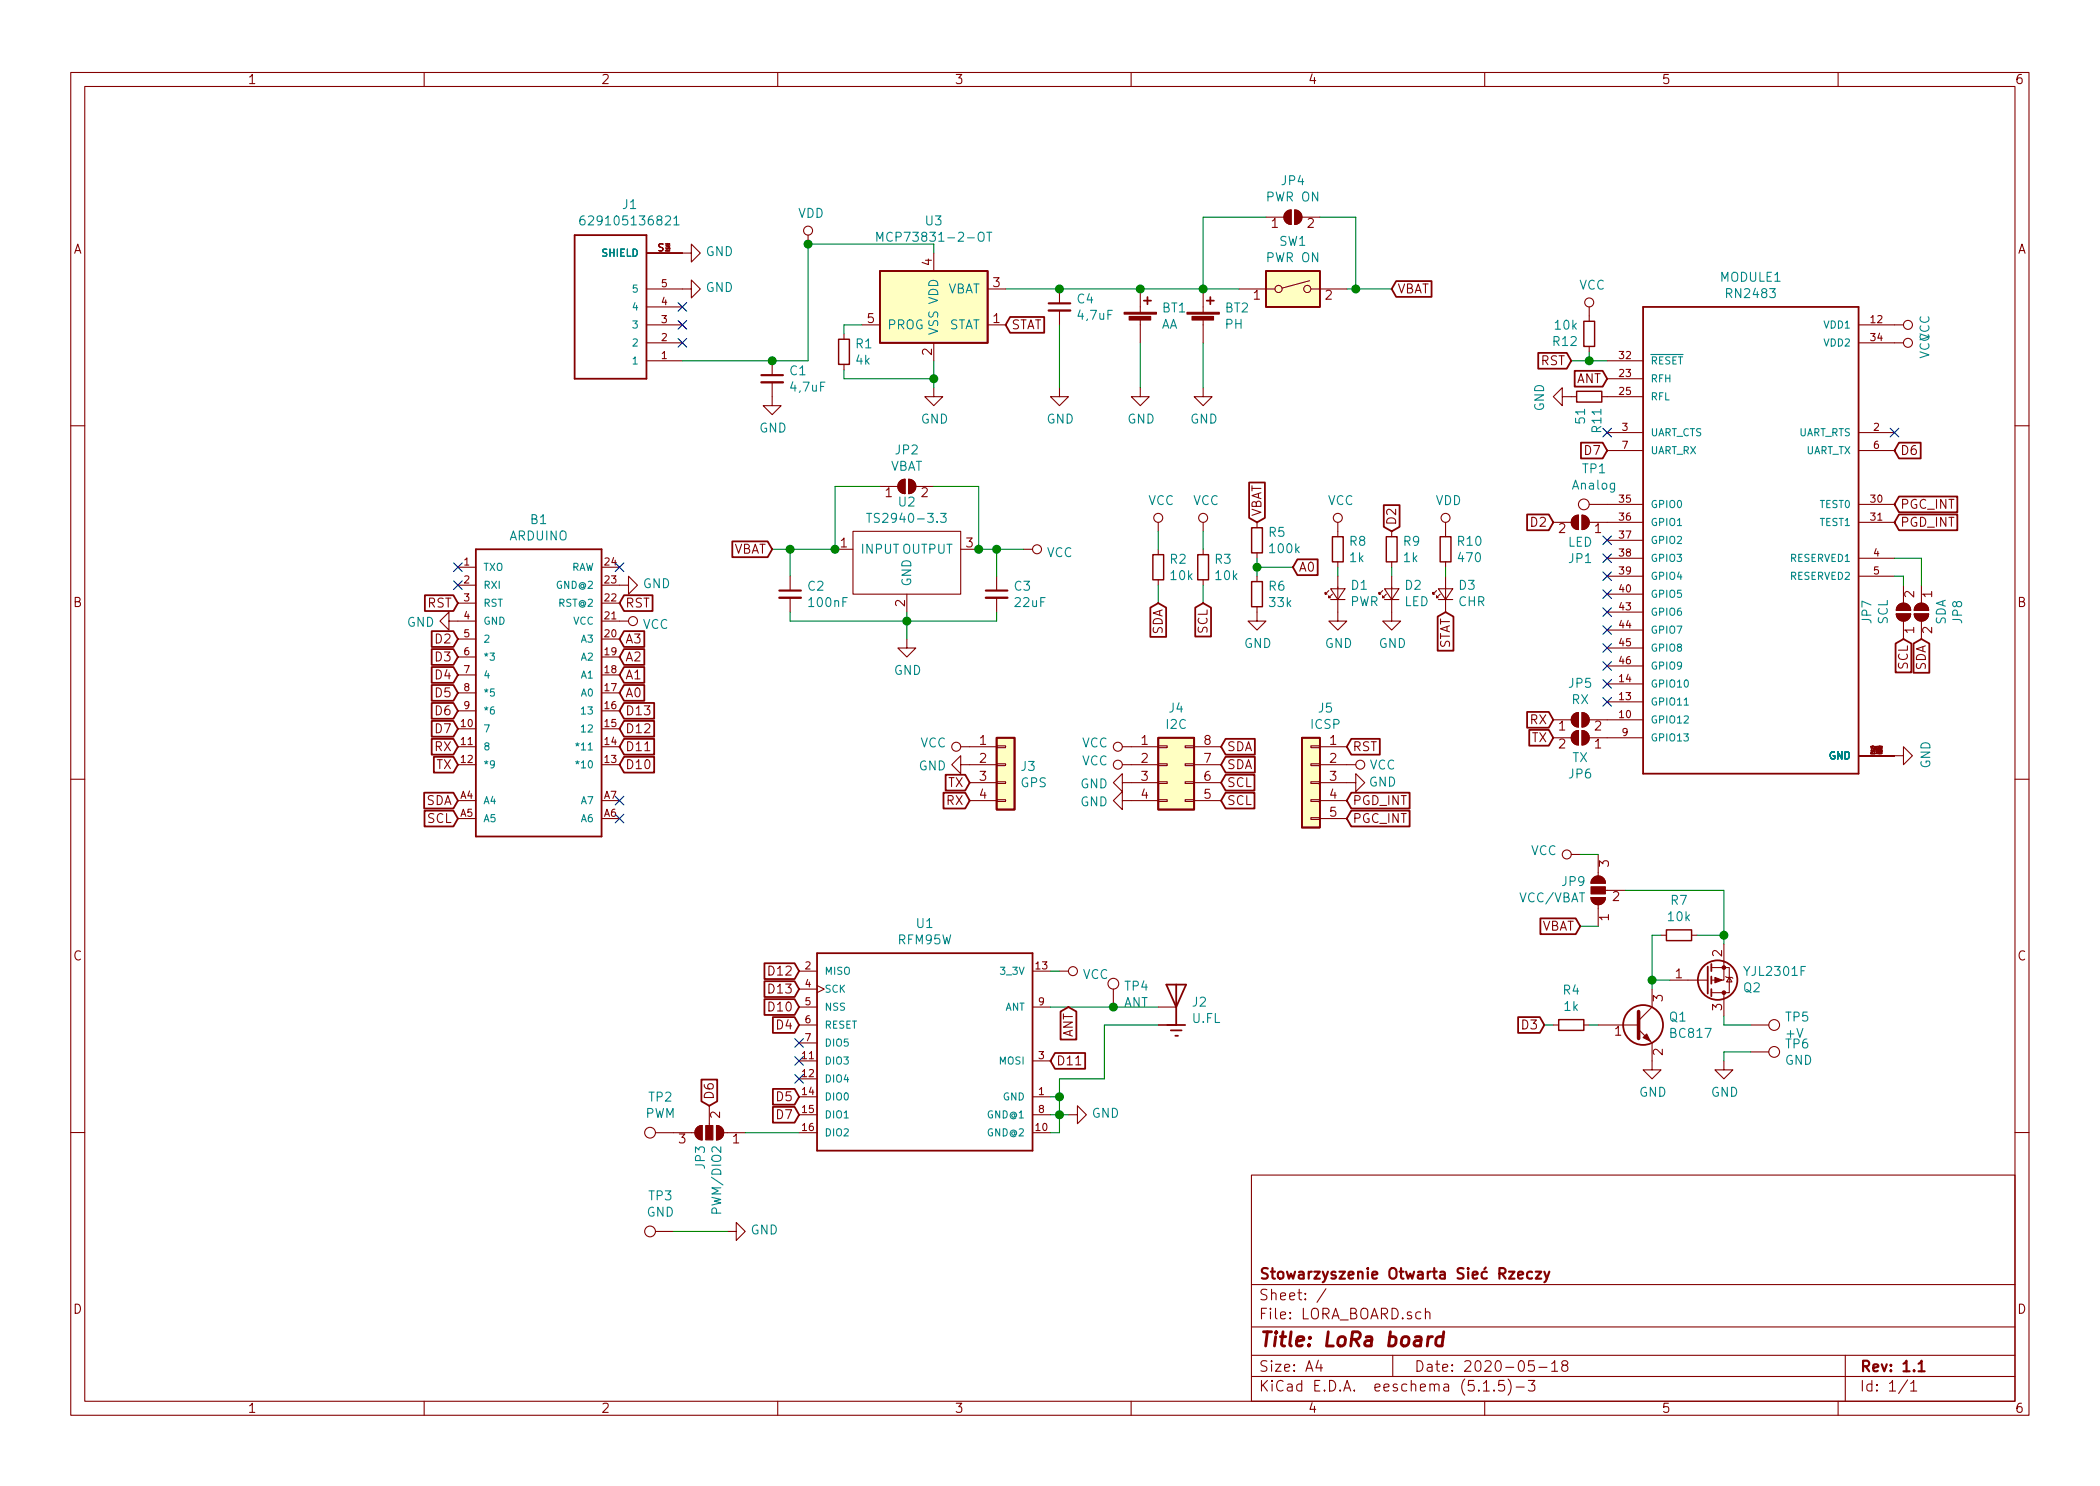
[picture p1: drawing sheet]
EESchema Schematic File Version 4
EELAYER 30 0
EELAYER END
$Descr A4 11693 8268
encoding utf-8
Sheet 1 1
Title "LoRa board"
Date "2020-05-18"
Rev "1.1"
Comp "Stowarzyszenie Otwarta Sieć Rzeczy"
Comment1 ""
Comment2 ""
Comment3 ""
Comment4 ""
$EndDescr
NoConn ~ 2550 3150
NoConn ~ 2550 3250
Text GLabel 2550 3350 0    50   Input ~ 0
RST
Text GLabel 2550 3550 0    50   Input ~ 0
D2
Text GLabel 2550 3650 0    50   Input ~ 0
D3
Text GLabel 2550 3750 0    50   Input ~ 0
D4
Text GLabel 2550 3850 0    50   Input ~ 0
D5
Text GLabel 2550 3950 0    50   Input ~ 0
D6
Text GLabel 2550 4050 0    50   Input ~ 0
D7
Text GLabel 2550 4150 0    50   Input ~ 0
RX
Text GLabel 2550 4250 0    50   Input ~ 0
TX
Text GLabel 2550 4450 0    50   Input ~ 0
SDA
Text GLabel 2550 4550 0    50   Input ~ 0
SCL
$Comp
L ARDUINO_PRO_MINI:ARDUINO_PRO_MINI B1
U 1 1
P 2950 3850
F 0 "B1" H 3000 4817 50  0000 C CNN
F 1 "ARDUINO" H 3000 4726 50  0000 C CNN
F 2 "ARDUINO_PRO_MINI:ARDUINO_PRO_MINI" H 2950 3850 50  0001 L BNN
F 3 "" H 2950 3850 50  0001 C CNN
	1    2950 3850
	1    0    0    -1  
$EndComp
NoConn ~ 3450 3150
Text GLabel 3450 3350 2    50   Input ~ 0
RST
$Comp
L power:GND #PWR0101
U 1 1
P 2550 3450
F 0 "#PWR0101" H 2550 3200 50  0001 C CNN
F 1 "GND" V 2555 3322 50  0000 R CNN
F 2 "" H 2550 3450 50  0001 C CNN
F 3 "" H 2550 3450 50  0001 C CNN
	1    2550 3450
	0    1    1    0   
$EndComp
$Comp
L power:GND #PWR0102
U 1 1
P 3450 3250
F 0 "#PWR0102" H 3450 3000 50  0001 C CNN
F 1 "GND" V 3455 3122 50  0000 R CNN
F 2 "" H 3450 3250 50  0001 C CNN
F 3 "" H 3450 3250 50  0001 C CNN
	1    3450 3250
	0    -1   -1   0   
$EndComp
$Comp
L power:VCC #PWR0103
U 1 1
P 3450 3450
F 0 "#PWR0103" H 3450 3300 50  0001 C CNN
F 1 "VCC" V 3467 3578 50  0000 L CNN
F 2 "" H 3450 3450 50  0001 C CNN
F 3 "" H 3450 3450 50  0001 C CNN
	1    3450 3450
	0    1    1    0   
$EndComp
Text GLabel 3450 3550 2    50   Input ~ 0
A3
Text GLabel 3450 3650 2    50   Input ~ 0
A2
Text GLabel 3450 3750 2    50   Input ~ 0
A1
Text GLabel 3450 3850 2    50   Input ~ 0
A0
Text GLabel 3450 3950 2    50   Input ~ 0
D13
Text GLabel 3450 4050 2    50   Input ~ 0
D12
Text GLabel 3450 4150 2    50   Input ~ 0
D11
Text GLabel 3450 4250 2    50   Input ~ 0
D10
$Comp
L RFM95W-868S2:RFM95W-868S2 U1
U 1 1
P 5150 5800
F 0 "U1" H 5150 6467 50  0000 C CNN
F 1 "RFM95W" H 5150 6376 50  0000 C CNN
F 2 "RFM95W-868S2:XCVR_RFM95W-868S2" H 5150 5800 50  0001 L BNN
F 3 "RF Solution" H 5150 5800 50  0001 L BNN
	1    5150 5800
	1    0    0    -1  
$EndComp
Text GLabel 4450 5500 0    50   Input ~ 0
D13
Text GLabel 4450 5400 0    50   Input ~ 0
D12
Text GLabel 5850 5900 2    50   Input ~ 0
D11
Text GLabel 4450 5600 0    50   Input ~ 0
D10
Text GLabel 3950 6150 1    50   Input ~ 0
D6
NoConn ~ 4450 5900
NoConn ~ 4450 6000
Text GLabel 4450 5700 0    50   Input ~ 0
D4
Text GLabel 4450 6100 0    50   Input ~ 0
D5
Text GLabel 4450 6200 0    50   Input ~ 0
D7
$Comp
L power:VCC #PWR0104
U 1 1
P 5900 5400
F 0 "#PWR0104" H 5900 5250 50  0001 C CNN
F 1 "VCC" V 5917 5528 50  0000 L CNN
F 2 "" H 5900 5400 50  0001 C CNN
F 3 "" H 5900 5400 50  0001 C CNN
	1    5900 5400
	0    1    1    0   
$EndComp
$Comp
L power:GND #PWR0105
U 1 1
P 5950 6200
F 0 "#PWR0105" H 5950 5950 50  0001 C CNN
F 1 "GND" V 5955 6072 50  0000 R CNN
F 2 "" H 5950 6200 50  0001 C CNN
F 3 "" H 5950 6200 50  0001 C CNN
	1    5950 6200
	0    -1   -1   0   
$EndComp
Wire Wire Line
	5850 6100 5900 6100
Wire Wire Line
	5900 6100 5900 6200
Wire Wire Line
	5900 6200 5950 6200
Wire Wire Line
	5850 6300 5900 6300
Wire Wire Line
	5900 6300 5900 6200
Connection ~ 5900 6200
Wire Wire Line
	5850 6200 5900 6200
$Comp
L U.FL-R-SMT-1_10_:U.FL-R-SMT-1(10) J2
U 1 1
P 6550 5600
F 0 "J2" H 6634 5629 50  0000 L CNN
F 1 "U.FL" H 6634 5538 50  0000 L CNN
F 2 "U.FL-R-SMT-1_10_:HRS_U.FL-R-SMT-1(10)" H 6550 5600 50  0001 L BNN
F 3 "U.FL Series 6 Ghz 50 Ohm Ultra-small SMT Coaxial Cable Receptacle" H 6550 5600 50  0001 L BNN
F 4 "Hirose" H 6550 5600 50  0001 L BNN "Pole4"
F 5 "Good" H 6550 5600 50  0001 L BNN "Pole5"
F 6 "None" H 6550 5600 50  0001 L BNN "Pole6"
F 7 "0.71 USD" H 6550 5600 50  0001 L BNN "Pole7"
F 8 "U.FL-R-SMT-1_10_" H 6550 5600 50  0001 L BNN "Pole8"
F 9 "Manufacturer Recommendation" H 6550 5600 50  0001 L BNN "Pole9"
	1    6550 5600
	1    0    0    -1  
$EndComp
Wire Wire Line
	5900 6100 5900 6000
Wire Wire Line
	5900 6000 6150 6000
Wire Wire Line
	6150 6000 6150 5700
Connection ~ 5900 6100
Wire Wire Line
	5850 5600 6200 5600
$Comp
L Connector:TestPoint TP4
U 1 1
P 6200 5600
F 0 "TP4" H 6258 5718 50  0000 L CNN
F 1 "ANT" H 6258 5627 50  0000 L CNN
F 2 "TestPoint:TestPoint_Loop_D3.80mm_Drill2.5mm" H 6400 5600 50  0001 C CNN
F 3 "~" H 6400 5600 50  0001 C CNN
	1    6200 5600
	1    0    0    -1  
$EndComp
Wire Wire Line
	6200 5600 6450 5600
Connection ~ 6200 5600
Wire Wire Line
	6150 5700 6450 5700
$Comp
L power:GND #PWR0106
U 1 1
P 3800 1400
F 0 "#PWR0106" H 3800 1150 50  0001 C CNN
F 1 "GND" V 3805 1272 50  0000 R CNN
F 2 "" H 3800 1400 50  0001 C CNN
F 3 "" H 3800 1400 50  0001 C CNN
	1    3800 1400
	0    -1   -1   0   
$EndComp
$Comp
L power:GND #PWR0107
U 1 1
P 3800 1600
F 0 "#PWR0107" H 3800 1350 50  0001 C CNN
F 1 "GND" V 3805 1472 50  0000 R CNN
F 2 "" H 3800 1600 50  0001 C CNN
F 3 "" H 3800 1600 50  0001 C CNN
	1    3800 1600
	0    -1   -1   0   
$EndComp
$Comp
L Battery_Management:MCP73831-2-OT U3
U 1 1
P 5200 1700
F 0 "U3" H 5200 2181 50  0000 C CNN
F 1 "MCP73831-2-OT" H 5200 2090 50  0000 C CNN
F 2 "Package_TO_SOT_SMD:SOT-23-5" H 5250 1450 50  0001 L CIN
F 3 "http://ww1.microchip.com/downloads/en/DeviceDoc/20001984g.pdf" H 5050 1650 50  0001 C CNN
	1    5200 1700
	1    0    0    -1  
$EndComp
$Comp
L Device:C_Small C1
U 1 1
P 4300 2100
F 0 "C1" H 4392 2146 50  0000 L CNN
F 1 "4,7uF" H 4392 2055 50  0000 L CNN
F 2 "Capacitor_SMD:C_1206_3216Metric" H 4300 2100 50  0001 C CNN
F 3 "~" H 4300 2100 50  0001 C CNN
	1    4300 2100
	1    0    0    -1  
$EndComp
$Comp
L power:GND #PWR0108
U 1 1
P 4300 2200
F 0 "#PWR0108" H 4300 1950 50  0001 C CNN
F 1 "GND" H 4305 2027 50  0000 C CNN
F 2 "" H 4300 2200 50  0001 C CNN
F 3 "" H 4300 2200 50  0001 C CNN
	1    4300 2200
	1    0    0    -1  
$EndComp
Wire Wire Line
	4300 2000 4500 2000
$Comp
L Device:R_Small R1
U 1 1
P 4700 1950
F 0 "R1" H 4759 1996 50  0000 L CNN
F 1 "4k" H 4759 1905 50  0000 L CNN
F 2 "Resistor_SMD:R_1206_3216Metric" H 4700 1950 50  0001 C CNN
F 3 "~" H 4700 1950 50  0001 C CNN
	1    4700 1950
	1    0    0    -1  
$EndComp
Wire Wire Line
	4700 1800 4800 1800
Wire Wire Line
	4700 1800 4700 1850
Wire Wire Line
	4700 2050 4700 2100
Wire Wire Line
	4700 2100 5200 2100
Wire Wire Line
	5200 2100 5200 2150
Wire Wire Line
	5200 2100 5200 2000
Connection ~ 5200 2100
$Comp
L power:GND #PWR0109
U 1 1
P 5200 2150
F 0 "#PWR0109" H 5200 1900 50  0001 C CNN
F 1 "GND" H 5205 1977 50  0000 C CNN
F 2 "" H 5200 2150 50  0001 C CNN
F 3 "" H 5200 2150 50  0001 C CNN
	1    5200 2150
	1    0    0    -1  
$EndComp
Text GLabel 5600 1800 2    50   Input ~ 0
STAT
$Comp
L ts2940:TS2940-3.3 U2
U 1 1
P 5050 2950
F 0 "U2" H 5050 3115 50  0000 C CNN
F 1 "TS2940-3.3" H 5050 3024 50  0000 C CNN
F 2 "Package_TO_SOT_SMD:SOT-223" H 5050 2950 50  0001 C CNN
F 3 "" H 5050 2950 50  0001 C CNN
	1    5050 2950
	1    0    0    -1  
$EndComp
$Comp
L Device:Battery_Cell BT1
U 1 1
P 6350 1800
F 0 "BT1" H 6468 1896 50  0000 L CNN
F 1 "AA" H 6468 1805 50  0000 L CNN
F 2 "SparkFun-Electromechanical:BATTERY-AA-KIT" V 6350 1860 50  0001 C CNN
F 3 "~" V 6350 1860 50  0001 C CNN
	1    6350 1800
	1    0    0    -1  
$EndComp
$Comp
L Device:C_Small C4
U 1 1
P 5900 1700
F 0 "C4" H 5992 1746 50  0000 L CNN
F 1 "4,7uF" H 5992 1655 50  0000 L CNN
F 2 "Capacitor_SMD:C_1206_3216Metric" H 5900 1700 50  0001 C CNN
F 3 "~" H 5900 1700 50  0001 C CNN
	1    5900 1700
	1    0    0    -1  
$EndComp
Wire Wire Line
	5600 1600 5900 1600
Wire Wire Line
	5900 1600 6350 1600
Connection ~ 5900 1600
$Comp
L Device:Battery_Cell BT2
U 1 1
P 6700 1800
F 0 "BT2" H 6818 1896 50  0000 L CNN
F 1 "PH" H 6818 1805 50  0000 L CNN
F 2 "Connector_JST:JST_PH_B2B-PH-K_1x02_P2.00mm_Vertical" V 6700 1860 50  0001 C CNN
F 3 "~" V 6700 1860 50  0001 C CNN
	1    6700 1800
	1    0    0    -1  
$EndComp
Wire Wire Line
	6350 1600 6700 1600
Connection ~ 6350 1600
$Comp
L power:GND #PWR0110
U 1 1
P 5900 2150
F 0 "#PWR0110" H 5900 1900 50  0001 C CNN
F 1 "GND" H 5905 1977 50  0000 C CNN
F 2 "" H 5900 2150 50  0001 C CNN
F 3 "" H 5900 2150 50  0001 C CNN
	1    5900 2150
	1    0    0    -1  
$EndComp
$Comp
L power:GND #PWR0111
U 1 1
P 6350 2150
F 0 "#PWR0111" H 6350 1900 50  0001 C CNN
F 1 "GND" H 6355 1977 50  0000 C CNN
F 2 "" H 6350 2150 50  0001 C CNN
F 3 "" H 6350 2150 50  0001 C CNN
	1    6350 2150
	1    0    0    -1  
$EndComp
$Comp
L power:GND #PWR0112
U 1 1
P 6700 2150
F 0 "#PWR0112" H 6700 1900 50  0001 C CNN
F 1 "GND" H 6705 1977 50  0000 C CNN
F 2 "" H 6700 2150 50  0001 C CNN
F 3 "" H 6700 2150 50  0001 C CNN
	1    6700 2150
	1    0    0    -1  
$EndComp
Wire Wire Line
	5900 2150 5900 1800
Wire Wire Line
	6350 1900 6350 2150
$Comp
L Switch:SW_DIP_x01 SW1
U 1 1
P 7200 1600
F 0 "SW1" H 7200 1867 50  0000 C CNN
F 1 "PWR ON" H 7200 1776 50  0000 C CNN
F 2 "Button_Switch_THT:SW_Slide_1P2T_CK_OS102011MS2Q" H 7200 1600 50  0001 C CNN
F 3 "~" H 7200 1600 50  0001 C CNN
	1    7200 1600
	1    0    0    -1  
$EndComp
Wire Wire Line
	6700 1600 6900 1600
Connection ~ 6700 1600
Wire Wire Line
	7550 1600 7500 1600
Text GLabel 7750 1600 2    50   Input ~ 0
VBAT
Wire Wire Line
	7550 1600 7750 1600
Connection ~ 7550 1600
$Comp
L Device:C_Small C2
U 1 1
P 4400 3300
F 0 "C2" H 4492 3346 50  0000 L CNN
F 1 "100nF" H 4492 3255 50  0000 L CNN
F 2 "Capacitor_SMD:C_1206_3216Metric" H 4400 3300 50  0001 C CNN
F 3 "~" H 4400 3300 50  0001 C CNN
	1    4400 3300
	1    0    0    -1  
$EndComp
$Comp
L Device:C_Small C3
U 1 1
P 5550 3300
F 0 "C3" H 5642 3346 50  0000 L CNN
F 1 "22uF" H 5642 3255 50  0000 L CNN
F 2 "Capacitor_Tantalum_SMD:CP_EIA-3216-18_Kemet-A" H 5550 3300 50  0001 C CNN
F 3 "~" H 5550 3300 50  0001 C CNN
	1    5550 3300
	1    0    0    -1  
$EndComp
$Comp
L power:GND #PWR0113
U 1 1
P 5050 3550
F 0 "#PWR0113" H 5050 3300 50  0001 C CNN
F 1 "GND" H 5055 3377 50  0000 C CNN
F 2 "" H 5050 3550 50  0001 C CNN
F 3 "" H 5050 3550 50  0001 C CNN
	1    5050 3550
	1    0    0    -1  
$EndComp
Text GLabel 4300 3050 0    50   Input ~ 0
VBAT
Wire Wire Line
	4400 3200 4400 3050
Wire Wire Line
	4400 3050 4650 3050
Wire Wire Line
	4300 3050 4400 3050
Connection ~ 4400 3050
Wire Wire Line
	4400 3400 4400 3450
Wire Wire Line
	4400 3450 5050 3450
Wire Wire Line
	5050 3450 5050 3550
Wire Wire Line
	5050 3400 5050 3450
Connection ~ 5050 3450
Wire Wire Line
	5050 3450 5550 3450
Wire Wire Line
	5550 3450 5550 3400
Wire Wire Line
	5450 3050 5550 3050
Wire Wire Line
	5550 3050 5550 3200
Wire Wire Line
	4650 2700 4650 3050
Connection ~ 4650 3050
Wire Wire Line
	5450 2700 5450 3050
Connection ~ 5450 3050
$Comp
L power:VCC #PWR0114
U 1 1
P 5700 3050
F 0 "#PWR0114" H 5700 2900 50  0001 C CNN
F 1 "VCC" V 5717 3178 50  0000 L CNN
F 2 "" H 5700 3050 50  0001 C CNN
F 3 "" H 5700 3050 50  0001 C CNN
	1    5700 3050
	0    1    1    0   
$EndComp
Wire Wire Line
	5550 3050 5700 3050
Connection ~ 5550 3050
$Comp
L Device:R_Small R2
U 1 1
P 6450 3150
F 0 "R2" H 6509 3196 50  0000 L CNN
F 1 "10k" H 6509 3105 50  0000 L CNN
F 2 "Resistor_SMD:R_1206_3216Metric" H 6450 3150 50  0001 C CNN
F 3 "~" H 6450 3150 50  0001 C CNN
	1    6450 3150
	1    0    0    -1  
$EndComp
$Comp
L power:VCC #PWR0115
U 1 1
P 6450 2950
F 0 "#PWR0115" H 6450 2800 50  0001 C CNN
F 1 "VCC" H 6467 3123 50  0000 C CNN
F 2 "" H 6450 2950 50  0001 C CNN
F 3 "" H 6450 2950 50  0001 C CNN
	1    6450 2950
	1    0    0    -1  
$EndComp
Text GLabel 6700 3350 3    50   Input ~ 0
SCL
$Comp
L Device:R_Small R3
U 1 1
P 6700 3150
F 0 "R3" H 6759 3196 50  0000 L CNN
F 1 "10k" H 6759 3105 50  0000 L CNN
F 2 "Resistor_SMD:R_1206_3216Metric" H 6700 3150 50  0001 C CNN
F 3 "~" H 6700 3150 50  0001 C CNN
	1    6700 3150
	1    0    0    -1  
$EndComp
$Comp
L power:VCC #PWR0116
U 1 1
P 6700 2950
F 0 "#PWR0116" H 6700 2800 50  0001 C CNN
F 1 "VCC" H 6717 3123 50  0000 C CNN
F 2 "" H 6700 2950 50  0001 C CNN
F 3 "" H 6700 2950 50  0001 C CNN
	1    6700 2950
	1    0    0    -1  
$EndComp
Text GLabel 6450 3350 3    50   Input ~ 0
SDA
Wire Wire Line
	6450 3350 6450 3250
Wire Wire Line
	6700 3350 6700 3250
Wire Wire Line
	6450 3050 6450 2950
Wire Wire Line
	6700 2950 6700 3050
Text GLabel 7000 2900 1    50   Input ~ 0
VBAT
$Comp
L Device:R_Small R5
U 1 1
P 7000 3000
F 0 "R5" H 7059 3046 50  0000 L CNN
F 1 "100k" H 7059 2955 50  0000 L CNN
F 2 "Resistor_SMD:R_1206_3216Metric" H 7000 3000 50  0001 C CNN
F 3 "~" H 7000 3000 50  0001 C CNN
	1    7000 3000
	1    0    0    -1  
$EndComp
$Comp
L Device:R_Small R6
U 1 1
P 7000 3300
F 0 "R6" H 7059 3346 50  0000 L CNN
F 1 "33k" H 7059 3255 50  0000 L CNN
F 2 "Resistor_SMD:R_1206_3216Metric" H 7000 3300 50  0001 C CNN
F 3 "~" H 7000 3300 50  0001 C CNN
	1    7000 3300
	1    0    0    -1  
$EndComp
$Comp
L power:GND #PWR0117
U 1 1
P 7000 3400
F 0 "#PWR0117" H 7000 3150 50  0001 C CNN
F 1 "GND" H 7005 3227 50  0000 C CNN
F 2 "" H 7000 3400 50  0001 C CNN
F 3 "" H 7000 3400 50  0001 C CNN
	1    7000 3400
	1    0    0    -1  
$EndComp
Wire Wire Line
	7000 3200 7000 3150
Text GLabel 7200 3150 2    50   Input ~ 0
A0
Wire Wire Line
	7200 3150 7000 3150
Connection ~ 7000 3150
Wire Wire Line
	7000 3150 7000 3100
$Comp
L Device:R_Small R8
U 1 1
P 7450 3050
F 0 "R8" H 7509 3096 50  0000 L CNN
F 1 "1k" H 7509 3005 50  0000 L CNN
F 2 "Resistor_SMD:R_1206_3216Metric" H 7450 3050 50  0001 C CNN
F 3 "~" H 7450 3050 50  0001 C CNN
	1    7450 3050
	1    0    0    -1  
$EndComp
$Comp
L power:VCC #PWR0118
U 1 1
P 7450 2950
F 0 "#PWR0118" H 7450 2800 50  0001 C CNN
F 1 "VCC" H 7467 3123 50  0000 C CNN
F 2 "" H 7450 2950 50  0001 C CNN
F 3 "" H 7450 2950 50  0001 C CNN
	1    7450 2950
	1    0    0    -1  
$EndComp
$Comp
L Device:LED_Small D1
U 1 1
P 7450 3300
F 0 "D1" V 7496 3232 50  0000 R CNN
F 1 "PWR" V 7405 3232 50  0000 R CNN
F 2 "LED_SMD:LED_1206_3216Metric" V 7450 3300 50  0001 C CNN
F 3 "~" V 7450 3300 50  0001 C CNN
	1    7450 3300
	0    -1   -1   0   
$EndComp
$Comp
L power:GND #PWR0119
U 1 1
P 7450 3400
F 0 "#PWR0119" H 7450 3150 50  0001 C CNN
F 1 "GND" H 7455 3227 50  0000 C CNN
F 2 "" H 7450 3400 50  0001 C CNN
F 3 "" H 7450 3400 50  0001 C CNN
	1    7450 3400
	1    0    0    -1  
$EndComp
Wire Wire Line
	7450 3200 7450 3150
$Comp
L Device:R_Small R9
U 1 1
P 7750 3050
F 0 "R9" H 7809 3096 50  0000 L CNN
F 1 "1k" H 7809 3005 50  0000 L CNN
F 2 "Resistor_SMD:R_1206_3216Metric" H 7750 3050 50  0001 C CNN
F 3 "~" H 7750 3050 50  0001 C CNN
	1    7750 3050
	1    0    0    -1  
$EndComp
$Comp
L Device:R_Small R10
U 1 1
P 8050 3050
F 0 "R10" H 8109 3096 50  0000 L CNN
F 1 "470" H 8109 3005 50  0000 L CNN
F 2 "Resistor_SMD:R_1206_3216Metric" H 8050 3050 50  0001 C CNN
F 3 "~" H 8050 3050 50  0001 C CNN
	1    8050 3050
	1    0    0    -1  
$EndComp
$Comp
L Device:LED_Small D2
U 1 1
P 7750 3300
F 0 "D2" V 7796 3232 50  0000 R CNN
F 1 "LED" V 7705 3232 50  0000 R CNN
F 2 "LED_SMD:LED_1206_3216Metric" V 7750 3300 50  0001 C CNN
F 3 "~" V 7750 3300 50  0001 C CNN
	1    7750 3300
	0    -1   -1   0   
$EndComp
Wire Wire Line
	7750 3200 7750 3150
$Comp
L power:GND #PWR0120
U 1 1
P 7750 3400
F 0 "#PWR0120" H 7750 3150 50  0001 C CNN
F 1 "GND" H 7755 3227 50  0000 C CNN
F 2 "" H 7750 3400 50  0001 C CNN
F 3 "" H 7750 3400 50  0001 C CNN
	1    7750 3400
	1    0    0    -1  
$EndComp
Text GLabel 7750 2950 1    50   Input ~ 0
D2
$Comp
L power:VDD #PWR0121
U 1 1
P 4500 1350
F 0 "#PWR0121" H 4500 1200 50  0001 C CNN
F 1 "VDD" H 4517 1523 50  0000 C CNN
F 2 "" H 4500 1350 50  0001 C CNN
F 3 "" H 4500 1350 50  0001 C CNN
	1    4500 1350
	1    0    0    -1  
$EndComp
$Comp
L power:VDD #PWR0122
U 1 1
P 8050 2950
F 0 "#PWR0122" H 8050 2800 50  0001 C CNN
F 1 "VDD" H 8067 3123 50  0000 C CNN
F 2 "" H 8050 2950 50  0001 C CNN
F 3 "" H 8050 2950 50  0001 C CNN
	1    8050 2950
	1    0    0    -1  
$EndComp
Text GLabel 8050 3400 3    50   Input ~ 0
STAT
$Comp
L Device:LED_Small D3
U 1 1
P 8050 3300
F 0 "D3" V 8096 3232 50  0000 R CNN
F 1 "CHR" V 8005 3232 50  0000 R CNN
F 2 "LED_SMD:LED_1206_3216Metric" V 8050 3300 50  0001 C CNN
F 3 "~" V 8050 3300 50  0001 C CNN
	1    8050 3300
	0    -1   -1   0   
$EndComp
Wire Wire Line
	8050 3200 8050 3150
$Comp
L power:GND #PWR0123
U 1 1
P 6300 4350
F 0 "#PWR0123" H 6300 4100 50  0001 C CNN
F 1 "GND" V 6305 4222 50  0000 R CNN
F 2 "" H 6300 4350 50  0001 C CNN
F 3 "" H 6300 4350 50  0001 C CNN
	1    6300 4350
	0    1    1    0   
$EndComp
$Comp
L power:VCC #PWR0124
U 1 1
P 6300 4250
F 0 "#PWR0124" H 6300 4100 50  0001 C CNN
F 1 "VCC" V 6318 4377 50  0000 L CNN
F 2 "" H 6300 4250 50  0001 C CNN
F 3 "" H 6300 4250 50  0001 C CNN
	1    6300 4250
	0    -1   -1   0   
$EndComp
Text GLabel 6800 4250 2    50   Input ~ 0
SDA
Text GLabel 6800 4350 2    50   Input ~ 0
SCL
$Comp
L power:GND #PWR0125
U 1 1
P 6300 4450
F 0 "#PWR0125" H 6300 4200 50  0001 C CNN
F 1 "GND" V 6305 4322 50  0000 R CNN
F 2 "" H 6300 4450 50  0001 C CNN
F 3 "" H 6300 4450 50  0001 C CNN
	1    6300 4450
	0    1    1    0   
$EndComp
$Comp
L power:VCC #PWR0126
U 1 1
P 6300 4150
F 0 "#PWR0126" H 6300 4000 50  0001 C CNN
F 1 "VCC" V 6318 4277 50  0000 L CNN
F 2 "" H 6300 4150 50  0001 C CNN
F 3 "" H 6300 4150 50  0001 C CNN
	1    6300 4150
	0    -1   -1   0   
$EndComp
Text GLabel 6800 4150 2    50   Input ~ 0
SDA
Text GLabel 6800 4450 2    50   Input ~ 0
SCL
$Comp
L Connector_Generic:Conn_01x04 J3
U 1 1
P 5600 4250
F 0 "J3" H 5680 4242 50  0000 L CNN
F 1 "GPS" H 5680 4151 50  0000 L CNN
F 2 "Connector_PinHeader_2.54mm:PinHeader_1x04_P2.54mm_Vertical_SMD_Pin1Left" H 5600 4250 50  0001 C CNN
F 3 "~" H 5600 4250 50  0001 C CNN
	1    5600 4250
	1    0    0    -1  
$EndComp
Text GLabel 8650 4000 0    50   Input ~ 0
RX
$Comp
L power:VCC #PWR0127
U 1 1
P 5400 4150
F 0 "#PWR0127" H 5400 4000 50  0001 C CNN
F 1 "VCC" V 5418 4277 50  0000 L CNN
F 2 "" H 5400 4150 50  0001 C CNN
F 3 "" H 5400 4150 50  0001 C CNN
	1    5400 4150
	0    -1   -1   0   
$EndComp
$Comp
L power:GND #PWR0128
U 1 1
P 5400 4250
F 0 "#PWR0128" H 5400 4000 50  0001 C CNN
F 1 "GND" V 5405 4122 50  0000 R CNN
F 2 "" H 5400 4250 50  0001 C CNN
F 3 "" H 5400 4250 50  0001 C CNN
	1    5400 4250
	0    1    1    0   
$EndComp
$Comp
L Transistor_BJT:BC817 Q1
U 1 1
P 9100 5700
F 0 "Q1" H 9291 5746 50  0000 L CNN
F 1 "BC817" H 9291 5655 50  0000 L CNN
F 2 "Package_TO_SOT_SMD:SOT-23" H 9300 5625 50  0001 L CIN
F 3 "http://www.fairchildsemi.com/ds/BC/BC817.pdf" H 9100 5700 50  0001 L CNN
	1    9100 5700
	1    0    0    -1  
$EndComp
$Comp
L Transistor_FET:DMG2301L Q2
U 1 1
P 9500 5450
F 0 "Q2" H 9704 5496 50  0000 L CNN
F 1 "YJL2301F" H 9704 5405 50  0000 L CNN
F 2 "Package_TO_SOT_SMD:SOT-23" H 9700 5375 50  0001 L CIN
F 3 "https://www.diodes.com/assets/Datasheets/DMG2301L.pdf" H 9500 5450 50  0001 L CNN
	1    9500 5450
	1    0    0    1   
$EndComp
$Comp
L power:VCC #PWR0129
U 1 1
P 8800 4750
F 0 "#PWR0129" H 8800 4600 50  0001 C CNN
F 1 "VCC" V 8818 4877 50  0000 L CNN
F 2 "" H 8800 4750 50  0001 C CNN
F 3 "" H 8800 4750 50  0001 C CNN
	1    8800 4750
	0    -1   -1   0   
$EndComp
Text GLabel 8800 5150 0    50   Input ~ 0
VBAT
$Comp
L Jumper:SolderJumper_3_Open JP3
U 1 1
P 3950 6300
F 0 "JP3" V 3996 6367 50  0000 L CNN
F 1 "PWM/DIO2" V 3905 6367 50  0000 L CNN
F 2 "Jumper:SolderJumper-3_P1.3mm_Open_RoundedPad1.0x1.5mm" H 3950 6300 50  0001 C CNN
F 3 "~" H 3950 6300 50  0001 C CNN
	1    3950 6300
	-1   0    0    1   
$EndComp
Connection ~ 4300 2000
$Comp
L Jumper:SolderJumper_2_Open JP4
U 1 1
P 7200 1200
F 0 "JP4" H 7200 1405 50  0000 C CNN
F 1 "PWR ON" H 7200 1314 50  0000 C CNN
F 2 "Jumper:SolderJumper-2_P1.3mm_Open_RoundedPad1.0x1.5mm" H 7200 1200 50  0001 C CNN
F 3 "~" H 7200 1200 50  0001 C CNN
	1    7200 1200
	1    0    0    -1  
$EndComp
Wire Wire Line
	7550 1200 7350 1200
Wire Wire Line
	7550 1200 7550 1600
Wire Wire Line
	7050 1200 6700 1200
Wire Wire Line
	6700 1200 6700 1600
$Comp
L Jumper:SolderJumper_2_Open JP2
U 1 1
P 5050 2700
F 0 "JP2" H 5050 2905 50  0000 C CNN
F 1 "VBAT" H 5050 2814 50  0000 C CNN
F 2 "Jumper:SolderJumper-2_P1.3mm_Open_RoundedPad1.0x1.5mm" H 5050 2700 50  0001 C CNN
F 3 "~" H 5050 2700 50  0001 C CNN
	1    5050 2700
	1    0    0    -1  
$EndComp
Wire Wire Line
	5200 2700 5450 2700
Wire Wire Line
	4900 2700 4650 2700
Wire Wire Line
	8800 4750 8900 4750
Wire Wire Line
	8800 5150 8900 5150
$Comp
L Device:R_Small R4
U 1 1
P 8750 5700
F 0 "R4" V 8554 5700 50  0000 C CNN
F 1 "1k" V 8645 5700 50  0000 C CNN
F 2 "Resistor_SMD:R_1206_3216Metric" H 8750 5700 50  0001 C CNN
F 3 "~" H 8750 5700 50  0001 C CNN
	1    8750 5700
	0    1    1    0   
$EndComp
Text GLabel 8600 5700 0    50   Input ~ 0
D3
Wire Wire Line
	8600 5700 8650 5700
Wire Wire Line
	8850 5700 8900 5700
$Comp
L power:GND #PWR0130
U 1 1
P 9200 5900
F 0 "#PWR0130" H 9200 5650 50  0001 C CNN
F 1 "GND" H 9205 5727 50  0000 C CNN
F 2 "" H 9200 5900 50  0001 C CNN
F 3 "" H 9200 5900 50  0001 C CNN
	1    9200 5900
	1    0    0    -1  
$EndComp
Wire Wire Line
	9050 4950 9600 4950
$Comp
L power:GND #PWR0131
U 1 1
P 9600 5900
F 0 "#PWR0131" H 9600 5650 50  0001 C CNN
F 1 "GND" H 9605 5727 50  0000 C CNN
F 2 "" H 9600 5900 50  0001 C CNN
F 3 "" H 9600 5900 50  0001 C CNN
	1    9600 5900
	1    0    0    -1  
$EndComp
$Comp
L Device:R_Small R7
U 1 1
P 9350 5200
F 0 "R7" V 9154 5200 50  0000 C CNN
F 1 "10k" V 9245 5200 50  0000 C CNN
F 2 "Resistor_SMD:R_1206_3216Metric" H 9350 5200 50  0001 C CNN
F 3 "~" H 9350 5200 50  0001 C CNN
	1    9350 5200
	0    1    1    0   
$EndComp
Wire Wire Line
	9250 5200 9200 5200
Wire Wire Line
	9200 5200 9200 5450
Wire Wire Line
	9300 5450 9200 5450
Connection ~ 9200 5450
Wire Wire Line
	9200 5450 9200 5500
Wire Wire Line
	9600 4950 9600 5200
Wire Wire Line
	9450 5200 9600 5200
Connection ~ 9600 5200
Wire Wire Line
	9600 5200 9600 5250
$Comp
L Connector:TestPoint TP5
U 1 1
P 9750 5700
F 0 "TP5" V 9704 5888 50  0000 L CNN
F 1 "+V" V 9795 5888 50  0000 L CNN
F 2 "TestPoint:TestPoint_Pad_3.0x3.0mm" H 9950 5700 50  0001 C CNN
F 3 "~" H 9950 5700 50  0001 C CNN
	1    9750 5700
	0    1    1    0   
$EndComp
Wire Wire Line
	9600 5650 9600 5700
Wire Wire Line
	9600 5700 9750 5700
$Comp
L Connector:TestPoint TP6
U 1 1
P 9750 5850
F 0 "TP6" V 9704 6038 50  0000 L CNN
F 1 "GND" V 9795 6038 50  0000 L CNN
F 2 "TestPoint:TestPoint_Pad_3.0x3.0mm" H 9950 5850 50  0001 C CNN
F 3 "~" H 9950 5850 50  0001 C CNN
	1    9750 5850
	0    1    1    0   
$EndComp
Wire Wire Line
	9600 5900 9600 5850
Wire Wire Line
	9600 5850 9750 5850
NoConn ~ 3450 4450
NoConn ~ 3450 4550
$Comp
L 629105136821:629105136821 J1
U 1 1
P 3400 1700
F 0 "J1" H 3293 1133 50  0000 C CNN
F 1 "629105136821" H 3293 1224 50  0000 C CNN
F 2 "629105136821:WE_629105136821" H 3400 1700 50  0001 L BNN
F 3 "P" H 3400 1700 50  0001 L BNN
F 4 "Manufacturer Recommendations" H 3400 1700 50  0001 L BNN "Pole4"
F 5 "Wurth Electronics" H 3400 1700 50  0001 L BNN "Pole5"
	1    3400 1700
	-1   0    0    1   
$EndComp
NoConn ~ 3800 1700
NoConn ~ 3800 1800
NoConn ~ 3800 1900
Wire Wire Line
	5900 5400 5850 5400
Wire Wire Line
	6700 1900 6700 2150
Wire Wire Line
	4500 1350 4500 2000
Wire Wire Line
	5200 1400 5200 1350
Wire Wire Line
	5200 1350 4500 1350
Connection ~ 4500 1350
Wire Wire Line
	3800 2000 4300 2000
$Comp
L Connector_Generic:Conn_02x04_Counter_Clockwise J4
U 1 1
P 6500 4250
F 0 "J4" H 6550 4567 50  0000 C CNN
F 1 "I2C" H 6550 4476 50  0000 C CNN
F 2 "Connector_PinHeader_2.54mm:PinHeader_2x04_P2.54mm_Vertical_SMD" H 6500 4250 50  0001 C CNN
F 3 "~" H 6500 4250 50  0001 C CNN
	1    6500 4250
	1    0    0    -1  
$EndComp
$Comp
L RN2483-I_RM095:RN2483-I_RM095 MODULE1
U 1 1
P 9750 3000
F 0 "MODULE1" H 9750 4467 50  0000 C CNN
F 1 "RN2483" H 9750 4376 50  0000 C CNN
F 2 "RN2483:RM095" H 9750 3000 50  0001 L BNN
F 3 "Microchip" H 9750 3000 50  0001 L BNN
	1    9750 3000
	1    0    0    -1  
$EndComp
$Comp
L power:GND #PWR04
U 1 1
P 10550 4200
F 0 "#PWR04" H 10550 3950 50  0001 C CNN
F 1 "GND" H 10555 4027 50  0000 C CNN
F 2 "" H 10550 4200 50  0001 C CNN
F 3 "" H 10550 4200 50  0001 C CNN
	1    10550 4200
	0    -1   -1   0   
$EndComp
$Comp
L power:VCC #PWR02
U 1 1
P 10550 1800
F 0 "#PWR02" H 10550 1650 50  0001 C CNN
F 1 "VCC" H 10567 1973 50  0000 C CNN
F 2 "" H 10550 1800 50  0001 C CNN
F 3 "" H 10550 1800 50  0001 C CNN
	1    10550 1800
	0    1    1    0   
$EndComp
$Comp
L power:VCC #PWR03
U 1 1
P 10550 1900
F 0 "#PWR03" H 10550 1750 50  0001 C CNN
F 1 "VCC" H 10567 2073 50  0000 C CNN
F 2 "" H 10550 1900 50  0001 C CNN
F 3 "" H 10550 1900 50  0001 C CNN
	1    10550 1900
	0    1    1    0   
$EndComp
$Comp
L Device:R_Small R11
U 1 1
P 8850 2200
F 0 "R11" H 8909 2246 50  0000 L CNN
F 1 "51" H 8909 2155 50  0000 L CNN
F 2 "Resistor_SMD:R_1206_3216Metric" H 8850 2200 50  0001 C CNN
F 3 "~" H 8850 2200 50  0001 C CNN
	1    8850 2200
	0    1    1    0   
$EndComp
Text GLabel 8950 2100 0    50   Input ~ 0
ANT
Text GLabel 5950 5600 3    50   Input ~ 0
ANT
$Comp
L power:GND #PWR01
U 1 1
P 8750 2200
F 0 "#PWR01" H 8750 1950 50  0001 C CNN
F 1 "GND" H 8755 2027 50  0000 C CNN
F 2 "" H 8750 2200 50  0001 C CNN
F 3 "" H 8750 2200 50  0001 C CNN
	1    8750 2200
	0    1    1    0   
$EndComp
Text GLabel 8950 2500 0    50   Input ~ 0
D7
Text GLabel 10550 2500 2    50   Input ~ 0
D6
Text GLabel 8750 2000 0    50   Input ~ 0
RST
$Comp
L Device:R_Small R12
U 1 1
P 8850 1850
F 0 "R12" H 8909 1896 50  0000 L CNN
F 1 "10k" H 8909 1805 50  0000 L CNN
F 2 "Resistor_SMD:R_1206_3216Metric" H 8850 1850 50  0001 C CNN
F 3 "~" H 8850 1850 50  0001 C CNN
	1    8850 1850
	-1   0    0    1   
$EndComp
Wire Wire Line
	8950 2000 8850 2000
Wire Wire Line
	8850 1950 8850 2000
Connection ~ 8850 2000
Wire Wire Line
	8850 2000 8750 2000
$Comp
L power:VCC #PWR05
U 1 1
P 8850 1750
F 0 "#PWR05" H 8850 1600 50  0001 C CNN
F 1 "VCC" H 8867 1923 50  0000 C CNN
F 2 "" H 8850 1750 50  0001 C CNN
F 3 "" H 8850 1750 50  0001 C CNN
	1    8850 1750
	1    0    0    -1  
$EndComp
$Comp
L Connector_Generic:Conn_01x05 J5
U 1 1
P 7300 4350
F 0 "J5" H 7218 4767 50  0000 C CNN
F 1 "ICSP" H 7218 4676 50  0000 C CNN
F 2 "CONN_SMD:CON_SMD_01x05" H 7300 4350 50  0001 C CNN
F 3 "~" H 7300 4350 50  0001 C CNN
	1    7300 4350
	-1   0    0    -1  
$EndComp
Text GLabel 7500 4150 2    50   Input ~ 0
RST
$Comp
L power:VCC #PWR06
U 1 1
P 7500 4250
F 0 "#PWR06" H 7500 4100 50  0001 C CNN
F 1 "VCC" V 7500 4450 50  0000 C CNN
F 2 "" H 7500 4250 50  0001 C CNN
F 3 "" H 7500 4250 50  0001 C CNN
	1    7500 4250
	0    1    1    0   
$EndComp
$Comp
L power:GND #PWR07
U 1 1
P 7500 4350
F 0 "#PWR07" H 7500 4100 50  0001 C CNN
F 1 "GND" V 7500 4150 50  0000 C CNN
F 2 "" H 7500 4350 50  0001 C CNN
F 3 "" H 7500 4350 50  0001 C CNN
	1    7500 4350
	0    -1   -1   0   
$EndComp
Text GLabel 10550 2800 2    50   Input ~ 0
PGC_INT
Text GLabel 10550 2900 2    50   Input ~ 0
PGD_INT
Text GLabel 7500 4450 2    50   Input ~ 0
PGD_INT
Text GLabel 7500 4550 2    50   Input ~ 0
PGC_INT
Text GLabel 10700 3550 3    50   Input ~ 0
SDA
Text GLabel 10600 3550 3    50   Input ~ 0
SCL
$Comp
L Jumper:SolderJumper_2_Open JP5
U 1 1
P 8800 4000
F 0 "JP5" H 8800 4205 50  0000 C CNN
F 1 "RX" H 8800 4114 50  0000 C CNN
F 2 "Jumper:SolderJumper-2_P1.3mm_Open_RoundedPad1.0x1.5mm" H 8800 4000 50  0001 C CNN
F 3 "~" H 8800 4000 50  0001 C CNN
	1    8800 4000
	1    0    0    -1  
$EndComp
$Comp
L Jumper:SolderJumper_2_Open JP6
U 1 1
P 8800 4100
F 0 "JP6" H 8800 4305 50  0000 C CNN
F 1 "TX" H 8800 4214 50  0000 C CNN
F 2 "Jumper:SolderJumper-2_P1.3mm_Open_RoundedPad1.0x1.5mm" H 8800 4100 50  0001 C CNN
F 3 "~" H 8800 4100 50  0001 C CNN
	1    8800 4100
	-1   0    0    1   
$EndComp
Text GLabel 5400 4350 0    50   Input ~ 0
TX
Text GLabel 5400 4450 0    50   Input ~ 0
RX
Text GLabel 8650 4100 0    50   Input ~ 0
TX
$Comp
L Jumper:SolderJumper_2_Open JP8
U 1 1
P 10700 3400
F 0 "JP8" H 10700 3605 50  0000 C CNN
F 1 "SDA" H 10700 3514 50  0000 C CNN
F 2 "Jumper:SolderJumper-2_P1.3mm_Open_RoundedPad1.0x1.5mm" H 10700 3400 50  0001 C CNN
F 3 "~" H 10700 3400 50  0001 C CNN
	1    10700 3400
	0    1    1    0   
$EndComp
$Comp
L Jumper:SolderJumper_2_Open JP7
U 1 1
P 10600 3400
F 0 "JP7" H 10600 3605 50  0000 C CNN
F 1 "SCL" H 10600 3514 50  0000 C CNN
F 2 "Jumper:SolderJumper-2_P1.3mm_Open_RoundedPad1.0x1.5mm" H 10600 3400 50  0001 C CNN
F 3 "~" H 10600 3400 50  0001 C CNN
	1    10600 3400
	0    -1   -1   0   
$EndComp
Wire Wire Line
	10600 3250 10600 3200
Wire Wire Line
	10600 3200 10550 3200
Wire Wire Line
	10550 3100 10700 3100
Wire Wire Line
	10700 3100 10700 3250
$Comp
L Jumper:SolderJumper_2_Open JP1
U 1 1
P 8800 2900
F 0 "JP1" H 8800 3105 50  0000 C CNN
F 1 "LED" H 8800 3014 50  0000 C CNN
F 2 "Jumper:SolderJumper-2_P1.3mm_Open_RoundedPad1.0x1.5mm" H 8800 2900 50  0001 C CNN
F 3 "~" H 8800 2900 50  0001 C CNN
	1    8800 2900
	-1   0    0    1   
$EndComp
Text GLabel 8650 2900 0    50   Input ~ 0
D2
$Comp
L Connector:TestPoint TP1
U 1 1
P 8950 2800
F 0 "TP1" V 9145 2872 50  0000 C CNN
F 1 "Analog" V 9054 2872 50  0000 C CNN
F 2 "TestPoint:TestPoint_Pad_1.5x1.5mm" H 9150 2800 50  0001 C CNN
F 3 "~" H 9150 2800 50  0001 C CNN
	1    8950 2800
	0    -1   -1   0   
$EndComp
NoConn ~ 8950 3000
NoConn ~ 8950 3100
NoConn ~ 8950 3200
NoConn ~ 8950 3300
NoConn ~ 8950 3400
NoConn ~ 8950 3500
NoConn ~ 8950 3600
NoConn ~ 8950 3700
NoConn ~ 8950 3800
NoConn ~ 8950 3900
NoConn ~ 8950 2400
NoConn ~ 10550 2400
NoConn ~ 4450 5800
Wire Wire Line
	4150 6300 4450 6300
$Comp
L Connector:TestPoint TP2
U 1 1
P 3750 6300
F 0 "TP2" V 3945 6372 50  0000 C CNN
F 1 "PWM" V 3854 6372 50  0000 C CNN
F 2 "TestPoint:TestPoint_Pad_1.5x1.5mm" H 3950 6300 50  0001 C CNN
F 3 "~" H 3950 6300 50  0001 C CNN
	1    3750 6300
	0    -1   -1   0   
$EndComp
$Comp
L Connector:TestPoint TP3
U 1 1
P 3750 6850
F 0 "TP3" V 3945 6922 50  0000 C CNN
F 1 "GND" V 3854 6922 50  0000 C CNN
F 2 "TestPoint:TestPoint_Pad_1.5x1.5mm" H 3950 6850 50  0001 C CNN
F 3 "~" H 3950 6850 50  0001 C CNN
	1    3750 6850
	0    -1   -1   0   
$EndComp
$Comp
L power:GND #PWR08
U 1 1
P 4050 6850
F 0 "#PWR08" H 4050 6600 50  0001 C CNN
F 1 "GND" V 4055 6722 50  0000 R CNN
F 2 "" H 4050 6850 50  0001 C CNN
F 3 "" H 4050 6850 50  0001 C CNN
	1    4050 6850
	0    -1   -1   0   
$EndComp
Wire Wire Line
	3750 6850 4050 6850
$Comp
L Jumper:SolderJumper_3_Open JP9
U 1 1
P 8900 4950
F 0 "JP9" V 8946 5017 50  0000 L CNN
F 1 "VCC/VBAT" V 8855 5017 50  0000 L CNN
F 2 "Jumper:SolderJumper-3_P1.3mm_Open_RoundedPad1.0x1.5mm" H 8900 4950 50  0001 C CNN
F 3 "~" H 8900 4950 50  0001 C CNN
	1    8900 4950
	0    -1   -1   0   
$EndComp
$EndSCHEMATC
